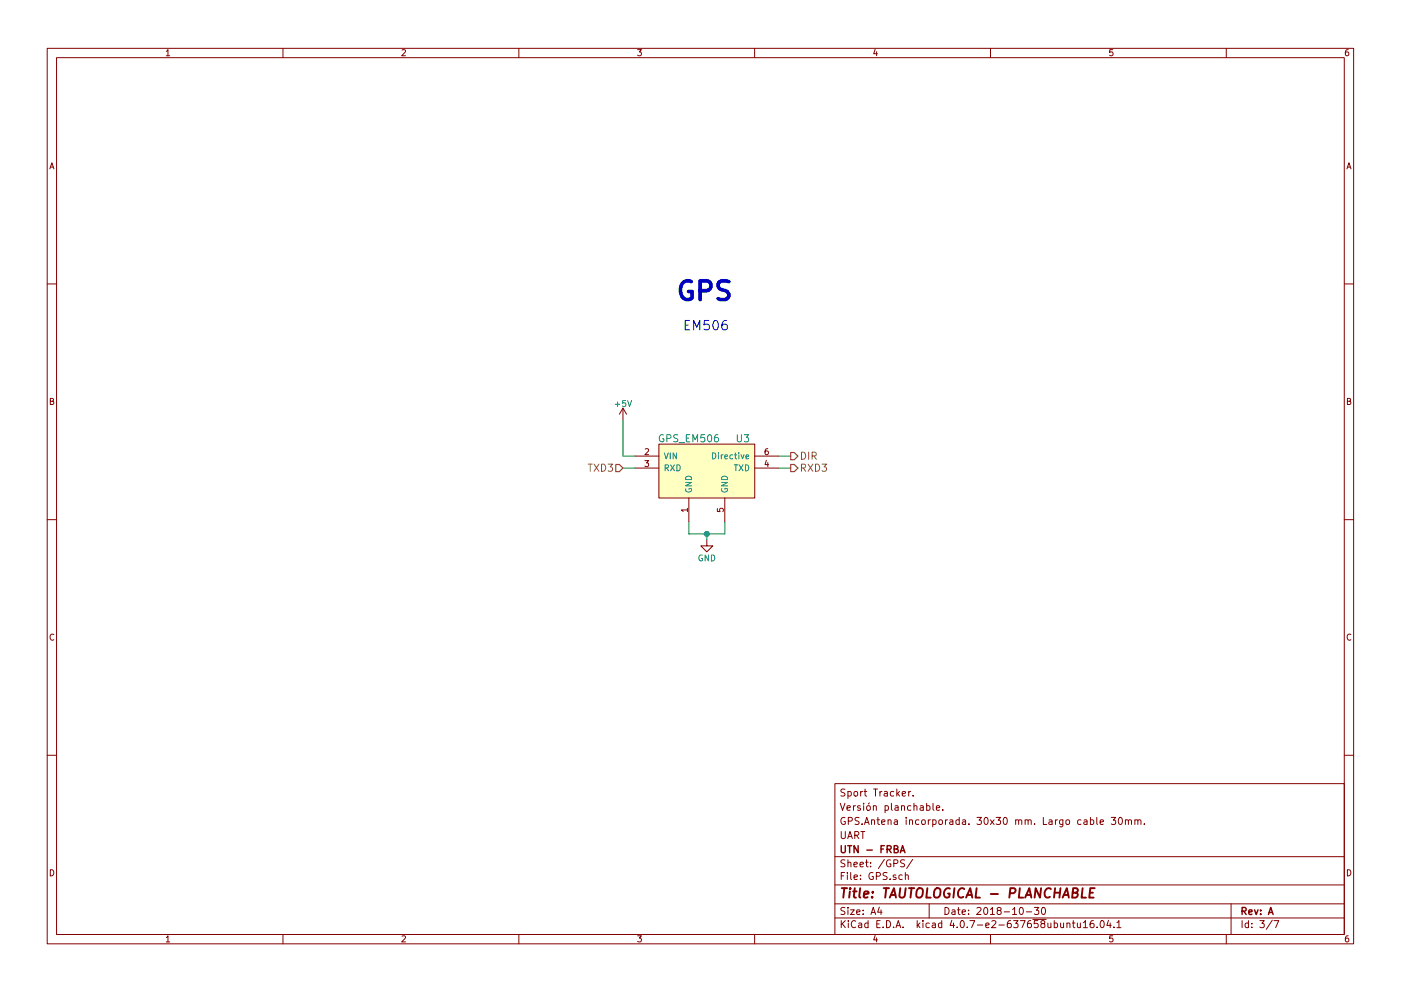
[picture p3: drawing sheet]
EESchema Schematic File Version 2
LIBS:power
LIBS:device
LIBS:switches
LIBS:relays
LIBS:motors
LIBS:transistors
LIBS:conn
LIBS:linear
LIBS:regul
LIBS:74xx
LIBS:cmos4000
LIBS:adc-dac
LIBS:memory
LIBS:xilinx
LIBS:microcontrollers
LIBS:dsp
LIBS:microchip
LIBS:analog_switches
LIBS:motorola
LIBS:texas
LIBS:intel
LIBS:audio
LIBS:interface
LIBS:digital-audio
LIBS:philips
LIBS:display
LIBS:cypress
LIBS:siliconi
LIBS:opto
LIBS:atmel
LIBS:contrib
LIBS:valves
LIBS:acc_mpu9250_board
LIBS:arduino
LIBS:gps_em506
LIBS:aic1117
LIBS:lm2575
LIBS:lm2940
LIBS:dk_RF-Transceiver-Modules
LIBS:pbase-ino_planchable-cache
EELAYER 25 0
EELAYER END
$Descr A4 11693 8268
encoding utf-8
Sheet 3 7
Title "TAUTOLOGICAL - PLANCHABLE"
Date "2018-10-30"
Rev "A"
Comp "UTN - FRBA"
Comment1 "UART"
Comment2 "GPS.Antena incorporada. 30x30 mm. Largo cable 30mm."
Comment3 "Versión planchable."
Comment4 "Sport Tracker. "
$EndDescr
$Comp
L GPS_EM506 U3
U 1 1
P 5500 3700
F 0 "U3" H 6200 3750 60  0000 C CNN
F 1 "GPS_EM506" H 5750 3750 60  0000 C CNN
F 2 "Connectors_JST:JST_SH_SM06B-SRSS-TB_06x1.00mm_Angled" H 5500 3700 60  0001 C CNN
F 3 "" H 5500 3700 60  0001 C CNN
	1    5500 3700
	1    0    0    -1  
$EndComp
$Comp
L GND #PWR03
U 1 1
P 5900 4500
F 0 "#PWR03" H 5900 4250 50  0001 C CNN
F 1 "GND" H 5900 4350 50  0000 C CNN
F 2 "" H 5900 4500 50  0001 C CNN
F 3 "" H 5900 4500 50  0001 C CNN
	1    5900 4500
	1    0    0    -1  
$EndComp
$Comp
L +5V #PWR04
U 1 1
P 5200 3500
F 0 "#PWR04" H 5200 3350 50  0001 C CNN
F 1 "+5V" H 5200 3640 50  0000 C CNN
F 2 "" H 5200 3500 50  0001 C CNN
F 3 "" H 5200 3500 50  0001 C CNN
	1    5200 3500
	1    0    0    -1  
$EndComp
Wire Wire Line
	5300 3800 5200 3800
Wire Wire Line
	5200 3800 5200 3500
Wire Wire Line
	5750 4350 5750 4450
Wire Wire Line
	5750 4450 6050 4450
Wire Wire Line
	6050 4450 6050 4350
Wire Wire Line
	5900 4500 5900 4450
Connection ~ 5900 4450
Wire Wire Line
	5300 3900 5200 3900
Wire Wire Line
	6500 3800 6600 3800
Wire Wire Line
	6500 3900 6600 3900
Text HLabel 6600 3800 2    60   Output ~ 0
DIR
Text HLabel 6600 3900 2    60   Output ~ 0
RXD3
Text HLabel 5200 3900 0    60   Input ~ 0
TXD3
Text Notes 5650 2500 0    157  ~ 31
GPS\n
Text Notes 5700 2750 0    79   ~ 0
EM506
$EndSCHEMATC
